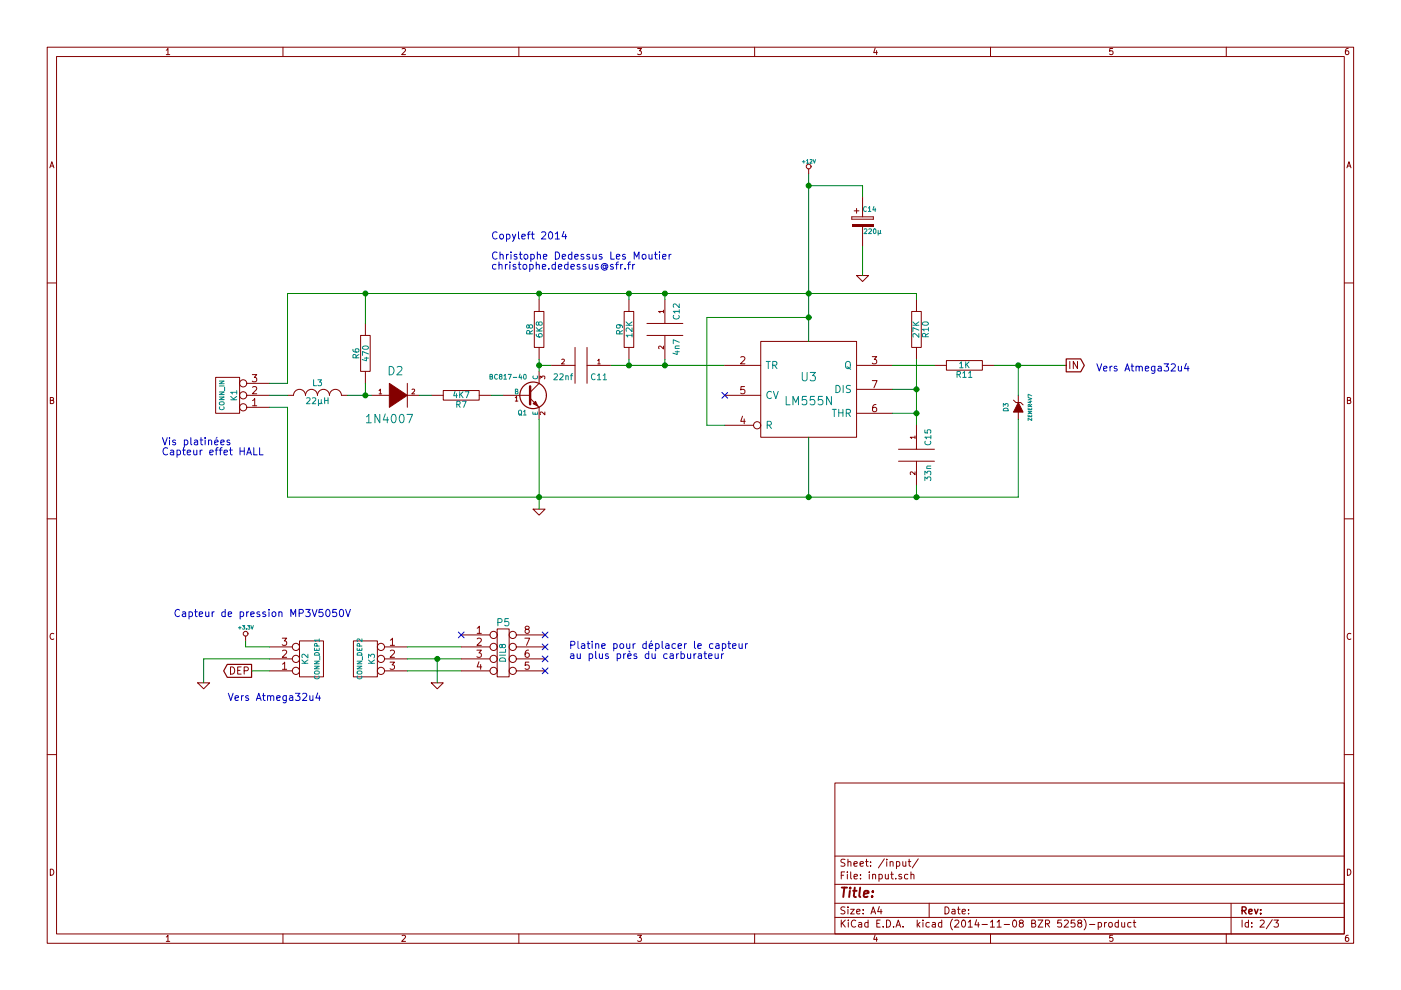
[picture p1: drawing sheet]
EESchema Schematic File Version 2
LIBS:xilinx
LIBS:valves
LIBS:ttl_ieee
LIBS:transistors
LIBS:texas
LIBS:special
LIBS:siliconi
LIBS:regul
LIBS:pspice
LIBS:power
LIBS:philips
LIBS:opto
LIBS:motorola
LIBS:microcontrollers
LIBS:microchip1
LIBS:microchip
LIBS:memory
LIBS:linear
LIBS:interface
LIBS:intel
LIBS:hc11
LIBS:graphic
LIBS:gennum
LIBS:elec-unifil
LIBS:dsp
LIBS:display
LIBS:digital-audio
LIBS:device
LIBS:cypress
LIBS:contrib
LIBS:conn
LIBS:cmos_ieee
LIBS:cmos4000
LIBS:brooktre
LIBS:audio
LIBS:analog_switches
LIBS:adc-dac
LIBS:74xx
LIBS:DDLM
LIBS:Tete_budha
LIBS:aecp-cache
EELAYER 25 0
EELAYER END
$Descr A4 11693 8268
encoding utf-8
Sheet 2 3
Title ""
Date ""
Rev ""
Comp ""
Comment1 ""
Comment2 ""
Comment3 ""
Comment4 ""
$EndDescr
Text Notes 4100 2250 0    60   ~ 0
Copyleft 2014\n\nChristophe Dedessus Les Moutier\nchristophe.dedessus@sfr.fr
$Comp
L CONN_3 K1
U 1 1
P 1900 3300
F 0 "K1" V 1850 3300 50  0000 C CNN
F 1 "CONN_IN" V 1950 3300 40  0000 C CNN
F 2 "Connect:bornier3" H 1900 3300 60  0001 C CNN
F 3 "" H 1900 3300 60  0000 C CNN
	1    1900 3300
	-1   0    0    1   
$EndComp
$Comp
L INDUCTOR_SMALL L3
U 1 1
P 2650 3300
F 0 "L3" H 2650 3400 50  0000 C CNN
F 1 "22µH" H 2650 3250 50  0000 C CNN
F 2 "Discret:R4-LARGE_PADS" H 2650 3300 60  0001 C CNN
F 3 "" H 2650 3300 60  0000 C CNN
	1    2650 3300
	1    0    0    -1  
$EndComp
$Comp
L DIODE D2
U 1 1
P 3300 3300
F 0 "D2" H 3300 3500 70  0000 C CNN
F 1 "1N4007" H 3250 3100 70  0000 C CNN
F 2 "Discret:D4" H 3300 3300 60  0001 C CNN
F 3 "" H 3300 3300 60  0000 C CNN
	1    3300 3300
	1    0    0    -1  
$EndComp
Wire Wire Line
	2900 3300 3100 3300
Wire Wire Line
	2400 3300 2250 3300
$Comp
L GND #PWR027
U 1 1
P 4500 4250
F 0 "#PWR027" H 4500 4250 30  0001 C CNN
F 1 "GND" H 4500 4180 30  0001 C CNN
F 2 "" H 4500 4250 60  0000 C CNN
F 3 "" H 4500 4250 60  0000 C CNN
	1    4500 4250
	1    0    0    -1  
$EndComp
$Comp
L BC817-40 Q1
U 1 1
P 4400 3300
F 0 "Q1" H 4400 3151 40  0000 R CNN
F 1 "BC817-40" H 4400 3450 40  0000 R CNN
F 2 "Housings_TO-92:TO-92-Free-rugged" H 4200 3402 29  0001 C CNN
F 3 "" H 4400 3300 60  0000 C CNN
	1    4400 3300
	1    0    0    -1  
$EndComp
$Comp
L R R7
U 1 1
P 3850 3300
F 0 "R7" V 3930 3300 50  0000 C CNN
F 1 "4K7" V 3850 3300 50  0000 C CNN
F 2 "Discret:R4-LARGE_PADS" H 3850 3300 60  0001 C CNN
F 3 "" H 3850 3300 60  0000 C CNN
	1    3850 3300
	0    1    1    0   
$EndComp
$Comp
L R R6
U 1 1
P 3050 2950
F 0 "R6" V 3130 2950 50  0000 C CNN
F 1 "470" V 3050 2950 50  0000 C CNN
F 2 "Discret:R4-LARGE_PADS" H 3050 2950 60  0001 C CNN
F 3 "" H 3050 2950 60  0000 C CNN
	1    3050 2950
	-1   0    0    1   
$EndComp
$Comp
L R R8
U 1 1
P 4500 2750
F 0 "R8" V 4580 2750 50  0000 C CNN
F 1 "6K8" V 4500 2750 50  0000 C CNN
F 2 "Discret:R4-LARGE_PADS" H 4500 2750 60  0001 C CNN
F 3 "" H 4500 2750 60  0000 C CNN
	1    4500 2750
	-1   0    0    1   
$EndComp
Wire Wire Line
	4500 3500 4500 4250
Wire Wire Line
	4100 3300 4200 3300
Wire Wire Line
	3500 3300 3600 3300
Wire Wire Line
	3050 3300 3050 3200
Connection ~ 3050 3300
Wire Wire Line
	4500 3000 4500 3100
Wire Wire Line
	4500 2450 4500 2500
Wire Wire Line
	2400 2450 7650 2450
Wire Wire Line
	3050 2450 3050 2700
Wire Wire Line
	2400 2450 2400 3200
Wire Wire Line
	2400 3200 2250 3200
Connection ~ 3050 2450
Wire Wire Line
	2250 3400 2400 3400
Wire Wire Line
	2400 3400 2400 4150
Wire Wire Line
	2400 4150 8500 4150
Connection ~ 4500 4150
$Comp
L R R9
U 1 1
P 5250 2750
F 0 "R9" V 5330 2750 50  0000 C CNN
F 1 "12K" V 5250 2750 50  0000 C CNN
F 2 "Discret:R4-LARGE_PADS" H 5250 2750 60  0001 C CNN
F 3 "" H 5250 2750 60  0000 C CNN
	1    5250 2750
	-1   0    0    1   
$EndComp
$Comp
L C C12
U 1 1
P 5550 2750
F 0 "C12" V 5650 2900 50  0000 C CNN
F 1 "4n7" V 5650 2600 50  0000 C CNN
F 2 "Discret:C2" H 5550 2750 60  0001 C CNN
F 3 "" H 5550 2750 60  0000 C CNN
	1    5550 2750
	1    0    0    -1  
$EndComp
$Comp
L C C11
U 1 1
P 4850 3050
F 0 "C11" V 4950 3200 50  0000 C CNN
F 1 "22nf" V 4950 2900 50  0000 C CNN
F 2 "Discret:C2" H 4850 3050 60  0001 C CNN
F 3 "" H 4850 3050 60  0000 C CNN
	1    4850 3050
	0    1    1    0   
$EndComp
Wire Wire Line
	5250 2450 5250 2500
Connection ~ 4500 2450
Wire Wire Line
	5550 2450 5550 2500
Connection ~ 5250 2450
Wire Wire Line
	5250 3000 5250 3050
Wire Wire Line
	5100 3050 6050 3050
Wire Wire Line
	5550 3050 5550 3000
Connection ~ 5250 3050
Wire Wire Line
	4600 3050 4500 3050
Connection ~ 4500 3050
$Comp
L LM555N U3
U 1 1
P 6750 3250
F 0 "U3" H 6750 3350 70  0000 C CNN
F 1 "LM555N" H 6750 3150 70  0000 C CNN
F 2 "Sockets_DIP:DIP-8__300_ELL" H 6750 3250 60  0001 C CNN
F 3 "" H 6750 3250 60  0000 C CNN
	1    6750 3250
	1    0    0    -1  
$EndComp
Connection ~ 5550 3050
Wire Wire Line
	6750 1450 6750 2850
Connection ~ 5550 2450
Wire Wire Line
	6050 3550 5900 3550
Wire Wire Line
	5900 3550 5900 2650
Wire Wire Line
	5900 2650 6750 2650
Connection ~ 6750 2650
$Comp
L R R10
U 1 1
P 7650 2750
F 0 "R10" V 7730 2750 50  0000 C CNN
F 1 "27K" V 7650 2750 50  0000 C CNN
F 2 "Discret:R4-LARGE_PADS" H 7650 2750 60  0001 C CNN
F 3 "" H 7650 2750 60  0000 C CNN
	1    7650 2750
	1    0    0    -1  
$EndComp
Wire Wire Line
	7650 2450 7650 2500
Connection ~ 6750 2450
Wire Wire Line
	7450 3250 7650 3250
Wire Wire Line
	7650 3000 7650 3550
Wire Wire Line
	7650 3450 7450 3450
Connection ~ 7650 3250
$Comp
L C C15
U 1 1
P 7650 3800
F 0 "C15" V 7750 3950 50  0000 C CNN
F 1 "33n" V 7750 3650 50  0000 C CNN
F 2 "Discret:C2" H 7650 3800 60  0001 C CNN
F 3 "" H 7650 3800 60  0000 C CNN
	1    7650 3800
	1    0    0    -1  
$EndComp
Wire Wire Line
	7650 4150 7650 4050
Wire Wire Line
	6750 3650 6750 4150
Connection ~ 6750 4150
Connection ~ 7650 3450
$Comp
L R R11
U 1 1
P 8050 3050
F 0 "R11" V 8130 3050 50  0000 C CNN
F 1 "1K" V 8050 3050 50  0000 C CNN
F 2 "Discret:R4-LARGE_PADS" H 8050 3050 60  0001 C CNN
F 3 "" H 8050 3050 60  0000 C CNN
	1    8050 3050
	0    1    1    0   
$EndComp
Wire Wire Line
	7450 3050 7800 3050
$Comp
L ZENERsmall D3
U 1 1
P 8500 3400
F 0 "D3" H 8500 3500 40  0000 C CNN
F 1 "ZENER4V7" H 8500 3300 30  0000 C CNN
F 2 "Discret:D4" H 8500 3400 60  0001 C CNN
F 3 "" H 8500 3400 60  0000 C CNN
	1    8500 3400
	0    -1   -1   0   
$EndComp
Wire Wire Line
	8500 3300 8500 3050
Wire Wire Line
	8300 3050 8900 3050
Wire Wire Line
	8500 4150 8500 3500
Connection ~ 7650 4150
Text GLabel 8900 3050 2    60   Output ~ 0
IN
Connection ~ 8500 3050
NoConn ~ 6050 3300
$Comp
L +12V #PWR028
U 1 1
P 6750 1450
F 0 "#PWR028" H 6750 1400 20  0001 C CNN
F 1 "+12V" H 6750 1550 30  0000 C CNN
F 2 "" H 6750 1450 60  0000 C CNN
F 3 "" H 6750 1450 60  0000 C CNN
	1    6750 1450
	1    0    0    -1  
$EndComp
Connection ~ 6750 1550
$Comp
L GND #PWR029
U 1 1
P 7200 2300
F 0 "#PWR029" H 7200 2300 30  0001 C CNN
F 1 "GND" H 7200 2230 30  0001 C CNN
F 2 "" H 7200 2300 60  0000 C CNN
F 3 "" H 7200 2300 60  0000 C CNN
	1    7200 2300
	1    0    0    -1  
$EndComp
Wire Wire Line
	7200 2050 7200 2300
Text Notes 1350 3800 0    60   ~ 0
Vis platinées\nCapteur effet HALL
Text Notes 9150 3100 0    60   ~ 0
Vers Atmega32u4
$Comp
L CONN_3 K2
U 1 1
P 2600 5500
F 0 "K2" V 2550 5500 50  0000 C CNN
F 1 "CONN_DEP1" V 2650 5500 40  0000 C CNN
F 2 "Connect:bornier3" H 2600 5500 60  0001 C CNN
F 3 "" H 2600 5500 60  0000 C CNN
	1    2600 5500
	1    0    0    1   
$EndComp
$Comp
L CONN_3 K3
U 1 1
P 3050 5500
F 0 "K3" V 3000 5500 50  0000 C CNN
F 1 "CONN_DEP2" V 3100 5500 40  0000 C CNN
F 2 "Connect:SIL-3" H 3050 5500 60  0001 C CNN
F 3 "" H 3050 5500 60  0000 C CNN
	1    3050 5500
	-1   0    0    -1  
$EndComp
Text Notes 1450 5150 0    60   ~ 0
Capteur de pression MP3V5050V
$Comp
L +3.3V #PWR030
U 1 1
P 2050 5350
F 0 "#PWR030" H 2050 5310 30  0001 C CNN
F 1 "+3.3V" H 2050 5460 30  0000 C CNN
F 2 "" H 2050 5350 60  0000 C CNN
F 3 "" H 2050 5350 60  0000 C CNN
	1    2050 5350
	1    0    0    -1  
$EndComp
Wire Wire Line
	2250 5400 2050 5400
Wire Wire Line
	2050 5400 2050 5350
$Comp
L GND #PWR031
U 1 1
P 1700 5700
F 0 "#PWR031" H 1700 5700 30  0001 C CNN
F 1 "GND" H 1700 5630 30  0001 C CNN
F 2 "" H 1700 5700 60  0000 C CNN
F 3 "" H 1700 5700 60  0000 C CNN
	1    1700 5700
	1    0    0    -1  
$EndComp
Wire Wire Line
	2250 5500 1700 5500
Wire Wire Line
	1700 5500 1700 5700
Text GLabel 2100 5600 0    60   Output ~ 0
DEP
Wire Wire Line
	2250 5600 2100 5600
$Comp
L DIL8 P5
U 1 1
P 4200 5450
F 0 "P5" H 4200 5700 60  0000 C CNN
F 1 "DIL8" V 4200 5450 50  0000 C CNN
F 2 "Sockets_DIP:DIP-8__300_ELL" H 4200 5450 60  0001 C CNN
F 3 "" H 4200 5450 60  0000 C CNN
	1    4200 5450
	1    0    0    -1  
$EndComp
NoConn ~ 4550 5300
NoConn ~ 3850 5300
NoConn ~ 4550 5500
NoConn ~ 4550 5600
NoConn ~ 4550 5400
Wire Wire Line
	3400 5400 3850 5400
Wire Wire Line
	3400 5500 3850 5500
Wire Wire Line
	3400 5600 3850 5600
Text Notes 1900 5850 0    60   ~ 0
Vers Atmega32u4
Text Notes 4750 5500 0    60   ~ 0
Platine pour déplacer le capteur\nau plus près du carburateur
Wire Wire Line
	7200 1550 7200 1650
Wire Wire Line
	6750 1550 7200 1550
$Comp
L CP2 C14
U 1 1
P 7200 1850
F 0 "C14" H 7200 1950 40  0000 L CNN
F 1 "220µ" H 7206 1765 40  0000 L CNN
F 2 "Discret:C2V8" H 7238 1700 30  0001 C CNN
F 3 "" H 7200 1850 60  0000 C CNN
	1    7200 1850
	1    0    0    -1  
$EndComp
$Comp
L GND #PWR032
U 1 1
P 3650 5700
F 0 "#PWR032" H 3650 5700 30  0001 C CNN
F 1 "GND" H 3650 5630 30  0001 C CNN
F 2 "" H 3650 5700 60  0000 C CNN
F 3 "" H 3650 5700 60  0000 C CNN
	1    3650 5700
	1    0    0    -1  
$EndComp
Wire Wire Line
	3650 5700 3650 5500
Connection ~ 3650 5500
$EndSCHEMATC
